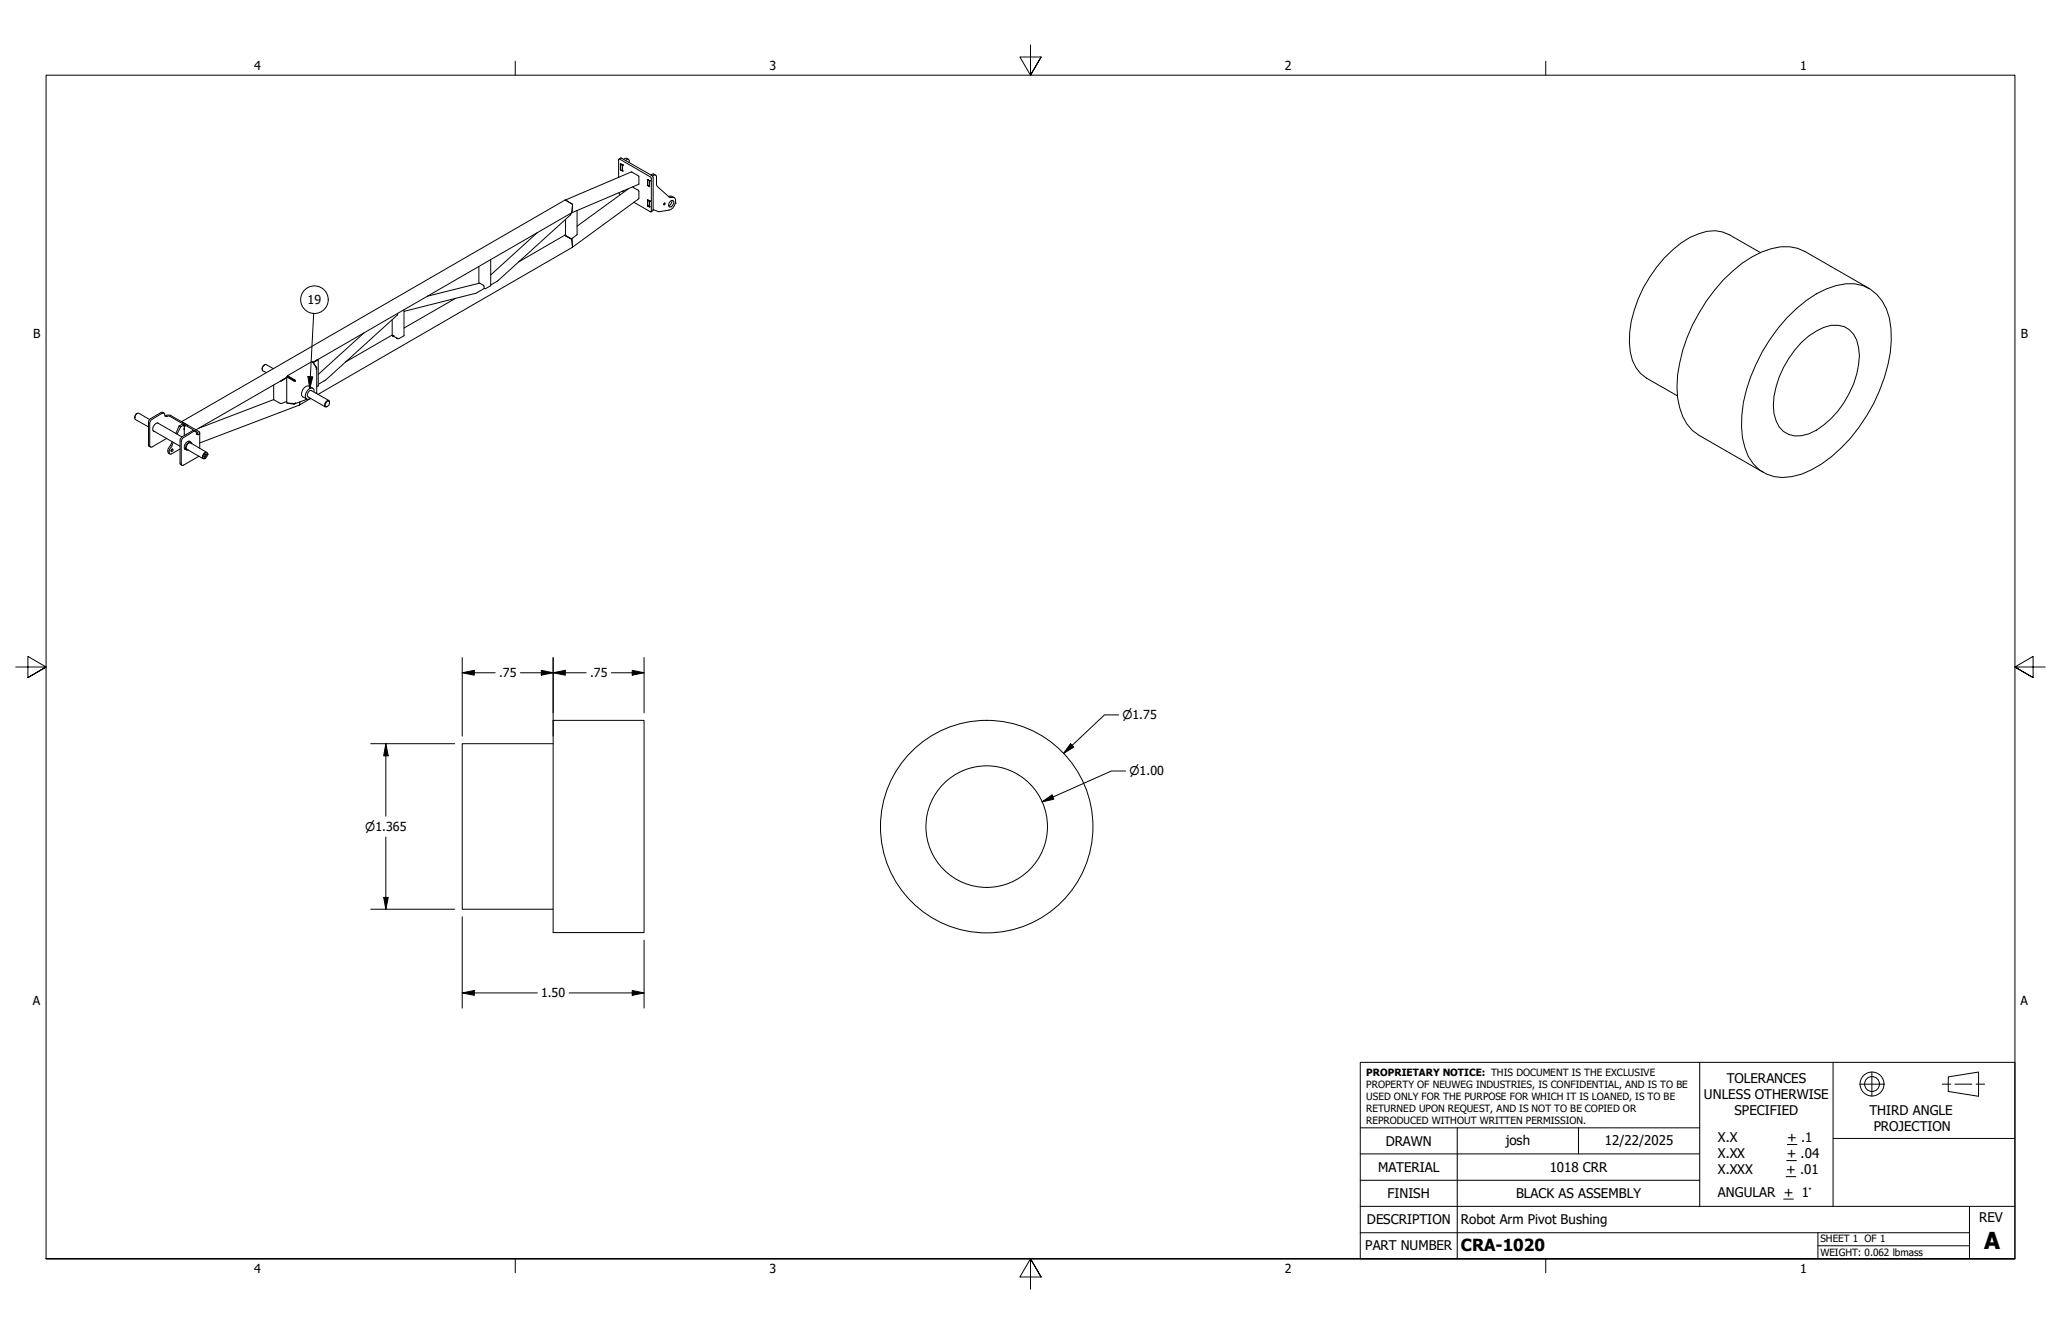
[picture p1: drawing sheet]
<svg xmlns="http://www.w3.org/2000/svg" width="432mm" height="279mm" viewBox="0 0 432 279" stroke-linecap="round" stroke-linejoin="round" font-family="sans-serif">
<!-- layer: Visible (ANSI) -->
<g fill="none" stroke="#000" stroke-width=".21">
<path d="M129.6 37.1l.1-3.8 6.7 3.8 .1 7.2-.2 .1-3.5-2M129.7 33.3l.5-.2 6.6 3.9v7.1l-.4 .3M130 35.5v.1M130 34.4v1.2M130 35.6h.1M130 34.4h.1M130 35.6l.4 .2M130 34.4l.4 .2M130 34.4l.4 .1M130.4 34.5h.1M130.4 35.8h.1M130.4 34.5v.1"/>
<path d="M130.4 34.6v1.2M130.4 34.6h.1M130.7 33.3l.6-.2 .4 .3M131.1 33.6l.2-.1a.3 .3 0 0 1 .4-.1 .3 .3 0 0 1 .1 .3v.3M131.6 39.6l-10.7 7.8M132.5 39.2l1.3 .7v1.8l-13.9 10.1M135.7 37.6h.1M135.6 38.8h.1M135.6 38.8l.1 .1M135.7 37.7l.4 .1zM135.7 38.9l.4 .2M135.7 38.9h.1"/>
<path d="M135.7 38.8l.4 .3M135.7 37.6v1.2M136.1 37.9h.1M136.1 39.1h.1M136.1 37.8h.1M136.1 37.8v.1M136.1 37.8v1.3M136.1 37.9v1.2M136.3 36.6l.5-.2 .6 .3M136.7 36.9l.3-.2a.34 .34 0 0 1 .4 0 .34 .34 0 0 1 .1 .3v1.7l.2 .3 2.6 2.4 .5-.1a.77 .77 0 0 1 .7 1.2l-.5 1-.7 .5-2.4 .3-1.1-.4M100.3 55.8v3.5M102.8 54.4v5.4l-1.1 .7h-.3"/>
<path d="M112.6 48.7l-9.8 8.9M118.3 49.3l1.5 .9 .1 1.6M118.3 49.3l-9.7 5.6M118.4 41.9l13.9-5.9 1.4 .8 .2 .2-.1 1.6-14 6M118.5 49.1l-.2 .2M119.6 44.7v.3l-15.2 13.7-1.6 1M119.8 44.6l.1-1.9-1.5-.8-80.4 46.4M119.8 44.6l-54.2 31.3 .9-.6M119.9 51.8l-53.3 30.8M120.9 44.1v5l-1.1 .9h-.2l-1.1-.7v-3.3M129.7 40.4l.3 .4M130.4 40.1h.1"/>
<path d="M135.6 43.1h.1M135.7 43.1h.1M135.7 41.9v1.2M135.7 41.9h.1M135.7 41.9l.4 .2M135.7 43.1l.4 .2M136.1 42.2h.1M136.1 43.3h.1M136.1 42.1h.1M136.1 42.1v.1M136.1 42.2v1.1M140.1 41.1h.6l.5 .3"/>
<path d="M140.3 42.3a.46 .46 0 0 1 .7-.3 .46 .46 0 0 1 0 .8l-.2 .3a.44 .44 0 0 1-.6 .2 .44 .44 0 0 1-.1-.7zM140.8 42l-.3 .8-.4 .3M141.5 42.5h.1M368.8 52.9l-6.5-3.8a7.2 7.2 0 0 0-6.4-.1 18.9 18.9 0 0 0-8.8 6.9 26.1 26.1 0 0 0-5.7 15.9 8.5 8.5 0 0 0 3.5 7.4l6.6 3.7M55.4 76.4l-.3 .3-.2 .6M57.3 77.2l-1.5-.8a.83 .83 0 0 0-.8 .4 .83 .83 0 0 0 .1 .9l.7 .3M58.9 79.8l1.2-.7-19.1 10.9M60.1 79.1l-1.4 .7M60.1 78.9h.1l1.3 .7v.2M60.1 78.9v5.5l1.4 .1 .4-.1-.3 .2M60.1 78.9l1.4 .9M60.3 78.7l-.1 .1 1.4 .8v-.1"/>
<path d="M60.3 78.7l1.3 .8M60.3 78.9h.1M60.7 79.1h.1M61.4 79.5h.1M61.5 79.8h.4M61.5 79.6l.3 .2M61.6 79.6l.2 .2M61.6 79.5l.3 .3M61.8 79.8h.1M65.5 75.8l.7 1.2M66.3 76.9l.1 .4h-.2v-.4l-.8-1.2-5.1 3M66.4 77.1l-.1 5.3"/>
<path d="M66.6 75.2l-.9 .7M66.7 75.3v5.5l-.3 .2M76.3 69.7l-9.6 8.7M82.2 66.9v3.3l.2 .2M82.2 70.2l-9.8 5.6M82.4 70.4h.1M82.4 70.4l.7 .5M83.1 70.9h.1M83.2 70.9h.1M83.3 65.7l-.1 .3-15 13.6-1.5 .9M84.6 64.8v5.5l-1 .6h-.4M89.5 62l11-2.7 .9 .6v.6l-1.8 1-15 3.7"/>
<path d="M95.4 62.5l-10.8 6.2M374.4 66.5a23.6 23.6 0 0 1 10.3-6.7 8.3 8.3 0 0 1 10.5 4.9 19.1 19.1 0 0 1 .3 11.7 35.8 35.8 0 0 1-13.9 20.8 13.7 13.7 0 0 1-9.9 2.6 8.1 8.1 0 0 1-6.1-6.1 21 21 0 0 1 .3-12 37.2 37.2 0 0 1 8.5-15.2zM377.4 71.7a13.3 13.3 0 0 1 6.2-3.6 4.9 4.9 0 0 1 5.8 4.7 15.9 15.9 0 0 1-2 9.6 17.7 17.7 0 0 1-8.4 8.5 4.9 4.9 0 0 1-6.9-2.8 11.3 11.3 0 0 1 0-7.1 21.2 21.2 0 0 1 5.3-9.3zM391.7 60.5l-13.5-7.8a9 9 0 0 0-7-.6 23.9 23.9 0 0 0-12 8.7 34.1 34.1 0 0 0-7.9 20.2 13.1 13.1 0 0 0 3.3 9.2l1.4 1 13.4 7.7M28.2 87.5h.1M28.8 86.6l-.4 .2-.2 .7M31.4 87.9l-2.3-1.3a.89 .89 0 0 0-.7 1.3l2.7 1.5M32.1 90.2l5.6 3.3M33 88.6l5.1 2.9M33.2 88.7a.74 .74 0 0 0-1.1 .6l-.1 .7 .3 .4M34.4 86.6l-.6-.2-2.3 1.3-.3 .4-.1 5.3 .4 .2M34.5 87.1l.5-.2h.6l6.1 3.5a.38 .38 0 0 1-.1 .6 .38 .38 0 0 1-.5-.4 .32 .32 0 0 0-.2-.3 .32 .32 0 0 0-.3 .1l-2.3 1.4-.3 .5v4.8a.32 .32 0 0 0 .1 .3 .32 .32 0 0 0 .4 0l3.2-1.8"/>
<path d="M35.9 94.2l.1-.1a.23 .23 0 0 1 .3 .2 .23 .23 0 0 1-.3 .3l-.2-.1zM36 94.1l-.2 .3M36.1 92.5l-.3 .7a1.45 1.45 0 0 0-.5 1.7l.3 .2M36.3 92.6l-.3 .9a1.31 1.31 0 0 0-.4 1.6l2.1-1.1M37.5 89.2l-.7 1.6M37.5 89.2l.3 .2M37.8 89.4l-.7 1.5M38.1 88.3l1.3 .8M38.5 89.9h.1M38.6 89.3h.1M38.6 89.8v.1M38.6 89.2v.1"/>
<path d="M38.6 89.9h.1M38.6 89.2v-.2l-.8 .4M38.6 89.2h.1M38.6 89.3v.5M38.6 89.9v1.3M38.6 89l-.2-.2-.9 .4M38.7 89.2h.1M38.7 94l.4 .2M39.6 92.4l.4 .2M39.8 92.5a.74 .74 0 0 0-1.1 .6l-.1 .8 .3 .3M40.2 93a.5 .5 0 0 0-.5-.4 .5 .5 0 0 0-.5 .3l-.3 .8a.42 .42 0 0 0 .1 .5 .42 .42 0 0 0 .4 0M41 90.4l-.6-.2-2.3 1.3-.3 .4-.1 5.3 .4 .3"/>
<path d="M41.1 90.9a.27 .27 0 0 0 .3-.1 .27 .27 0 0 0 .1-.2l-5.9-3.4h-.5a.41 .41 0 0 1-.5-.1 .41 .41 0 0 1-.1-.4l-.3-.2-.2 .1-2.3 1.3-.3 .6v4.8a.32 .32 0 0 0 .1 .3 .32 .32 0 0 0 .4 0l3-1.8M41.8 90.7v3.2M42.8 95.2l.1-.1a.27 .27 0 0 1 .4 .2 .27 .27 0 0 1-.2 .3 .22 .22 0 0 1-.3 .1 .22 .22 0 0 1 0-.3zM42.9 94.9l.1-.1a.4 .4 0 0 1 .5 .2 .4 .4 0 0 1-.1 .4l-.1 .3a.45 .45 0 0 1-.7 .3 .45 .45 0 0 1 0-.8zM42.9 95.1a.25 .25 0 0 1 .2 .4 .25 .25 0 0 1-.4 .1M43.3 94.7l-3.4-1.9a.89 .89 0 0 0-.7 1.3l3.3 2M43.5 95.1a.48 .48 0 0 0-.5-.4 .48 .48 0 0 0-.5 .5l-.1 .5a.34 .34 0 0 0 .2 .4 .34 .34 0 0 0 .4-.1M43.5 95.1h.1M57.3 80.6v3.1l1.5 .8 1.3-.4M57.3 83.7l-15.6 6M60.2 84.4l1.4 .2v-.1M62.7 84.8l-20.9 8"/>
<path d="M62.8 84.2l-.1 .6M64.3 83.6l-2.6 1M65.1 83.4l-2.4 1.4M65.2 81.8l3.7 2.1M65.3 81.9a.8 .8 0 0 0-.9 1l.1 .2 3.6 2.1M65.5 81.3l-.7-.4a1.53 1.53 0 0 0-1.6 1.8l.2 .4 .9 .5-.2 .1 .1-.1M65.8 82.1a.6 .6 0 0 0-.2-.8 .6 .6 0 0 0-.8 .2 1.43 1.43 0 0 0-.5 2.1l.7-.2M68.5 84.1a.36 .36 0 0 1 .5 0 .36 .36 0 0 1 0 .5l-.1 .2a.41 .41 0 0 1-.6 .4 .41 .41 0 0 1 0-.7zM69 84.3a.38 .38 0 0 0-.3-.4 .38 .38 0 0 0-.4 .3l-.3 .6a.36 .36 0 0 0 .2 .4 .36 .36 0 0 0 .4 0M115.9 150.9h19v44.4h-19zM115.9 155.8h-19.1v34.6h19.1"/>
<circle cx="139.2" cy="42.7" r=".17"/>
<circle cx="206.7" cy="173.1" r="22.3"/>
<circle cx="206.7" cy="173.1" r="12.7"/>
</g>
<!-- layer: Border (ANSI) -->
<path d="M107.9 12.8v2.9M215.9 9.4v6.3l-2.2-3.8h4.4l-2.2 3.8 2.2-3.8M323.8 12.8v2.9M3.3 139.7h6.4l-3.9-2.2v4.4l3.9-2.2-3.9 2.2M428.5 139.7h-6.4l3.9-2.2v4.4l-3.9-2.2 3.9 2.2M9.7 263.7v-248h412.4v248h-412.4h412.4M107.9 263.7v2.9M218.1 267.5l-2.2-3.8 2.2 3.8h-4.4l2.2-3.8v6.3M323.8 263.7v2.9" fill="none" stroke="#000" stroke-width=".21"/>
<!-- layer: Title (ANSI) -->
<g fill="none" stroke="#000" stroke-width=".21">
<path d="M285 222.5h137.1v41.2h-137.1zM285 236.2h71.1M305.3 236.2v27.5M330.7 236.2v5.5M356.1 222.5v30.2M374.5 239.7h2M384 222.5v15.9M389.6 227.1h5.1M392.2 224.5v5.1M406.9 227.1h1.8M408.2 225.6l6.3-1.1v5.1l-6.3-1zM409.6 227.1h3.5"/>
<path d="M414 227.1h1.8M422.1 238.4h-38.1v14.3M285 258.2h127.6M285 252.7h137.1M285 247.2h71.1M285 241.7h71.1M373.7 251.1h2M374.2 246.4h2M374.3 243.1h2.1M380.9 258.2v5.5M412.6 252.7v11M380.9 260.9h31.7"/>
<circle cx="392.2" cy="227" r="2.51"/>
<circle cx="392.2" cy="227" r="1.56"/>
</g>
<!-- layer: Symbol (ANSI) -->
<g fill="none" stroke="#000" stroke-width=".21">
<path d="M64.5 78.9h1l-.6 2.5zM65.7 65.6l-.8 15.8"/>
<circle cx="65.9" cy="62.8" r="2.89"/>
</g>
<path d="M64.5 78.9h1l-.6 2.5z" fill="#000"/>
<!-- layer: Dimension (ANSI) -->
<g fill="none" stroke="#000" stroke-width=".21">
<path d="M96.8 137.7v16.5M115.9 137.7v16.5M134.9 137.7v11.6M77.7 155.8h17.5M80.8 155.8l.5 2.5h-.9zM80.8 155.8v15.1M96.8 140.9l2.6-.5v1zM96.8 140.9h7M109 140.9h13.8M113.4 140.4l2.5 .5-2.5 .5zM115.9 140.9l2.5-.5v1zM128.1 140.9h6.8"/>
<path d="M132.5 140.4l2.4 .5-2.4 .5zM224.3 155.8l.7 .7-2.2 1.3zM234.4 149.7h-3l-8.6 8.1M80.8 175.3v15.1M218.3 168l2.1-1.5 .4 .9zM235.8 161.5h-2.9l-14.6 6.5M77.7 190.4h17.5M80.4 188h.9l-.5 2.4zM96.8 192v19.1M134.9 196.9v14.2M96.8 208l2.6-.5v1zM96.8 208h15.8"/>
<path d="M119.3 208h15.6M132.5 207.5l2.4 .5-2.4 .5z"/>
</g>
<path d="M80.8 155.8l.5 2.5h-.9zM96.8 140.9l2.6-.5v1zM113.4 140.4l2.5 .5-2.5 .5zM115.9 140.9l2.5-.5v1zM132.5 140.4l2.4 .5-2.4 .5zM224.3 155.8l.7 .7-2.2 1.3zM218.3 168l2.1-1.5 .4 .9zM80.4 188h.9l-.5 2.4zM96.8 208l2.6-.5v1zM132.5 207.5l2.4 .5-2.4 .5z" fill="#000"/>
<text font-size="4.9" x="415.7" y="261.6">A</text>
<text font-size="3.5" x="306.1" y="262">CRA-1020</text>
<g font-size="2.8">
<text x="361.8" y="226.9">TOLERANCES</text>
<text x="357" y="230.3">UNLESS OTHERWISE</text>
<text x="363.4" y="233.6">SPECIFIED</text>
<text x="391.7" y="233.5">THIRD ANGLE</text>
<text x="290.3" y="240">DRAWN</text>
<text x="315.5" y="239.7">josh</text>
<text x="336.2" y="239.8">12/22/2025</text>
<text x="359.9" y="239.3">X.X</text>
<text x="374.5" y="239.3">+ .1</text>
<text x="392.6" y="236.8">PROJECTION</text>
<text x="288.7" y="245.5">MATERIAL</text>
<text x="324.7" y="245.5">1018 CRR</text>
<text x="359.9" y="242.6">X.XX</text>
<text x="359.9" y="245.9">X.XXX</text>
<text x="374.2" y="245.9">+ .01</text>
<text x="374.3" y="242.6">+ .04</text>
<text x="290.7" y="251">FINISH</text>
<text x="317.6" y="251">BLACK AS ASSEMBLY</text>
<text x="359.9" y="250.7">ANGULAR + 1°</text>
<text x="286.4" y="256.4">DESCRIPTION</text>
<text x="306.1" y="256.3">Robot Arm Pivot Bushing</text>
<text x="414.7" y="256">REV</text>
<text x="286" y="261.9">PART NUMBER</text>
</g>
<g font-size="2.6">
<text x="53.3" y="14.7">4</text>
<text x="161.2" y="14.7">3</text>
<text x="269.2" y="14.7">2</text>
<text x="377.1" y="14.7">1</text>
<text x="64.5" y="63.7">19</text>
<text x="6.9" y="70.8">B</text>
<text x="423.4" y="70.8">B</text>
<text x="104.6" y="141.9">.75</text>
<text x="123.6" y="141.9">.75</text>
<text x="113.3" y="208.9">1.50</text>
<text x="6.9" y="210.5">A</text>
<text x="423.3" y="210.5">A</text>
<text x="53.3" y="266.6">4</text>
<text x="161.2" y="266.6">3</text>
<text x="269.2" y="266.6">2</text>
<text x="377.1" y="266.6">1</text>
</g>
<g font-size="2.5">
<text x="235.1" y="150.6">⌀1.75</text>
<text x="236.7" y="162.4">⌀1.00</text>
<text x="76.5" y="174.1">⌀1.365</text>
</g>
<g font-size="2.1">
<text x="286.3" y="225.4">PROPRIETARY NOTICE: THIS DOCUMENT IS THE EXCLUSIVE</text>
<text x="286.3" y="227.8">PROPERTY OF NEUWEG INDUSTRIES, IS CONFIDENTIAL, AND IS TO BE</text>
<text x="286.3" y="230.4">USED ONLY FOR THE PURPOSE FOR WHICH IT IS LOANED, IS TO BE</text>
<text x="286.3" y="232.9">RETURNED UPON REQUEST, AND IS NOT TO BE COPIED OR</text>
<text x="286.3" y="235.4">REPRODUCED WITHOUT WRITTEN PERMISSION.</text>
<text x="381.4" y="260.2">SHEET 1 OF 1</text>
<text x="381.4" y="263">WEIGHT: 0.062 lbmass</text>
</g>
</svg>
